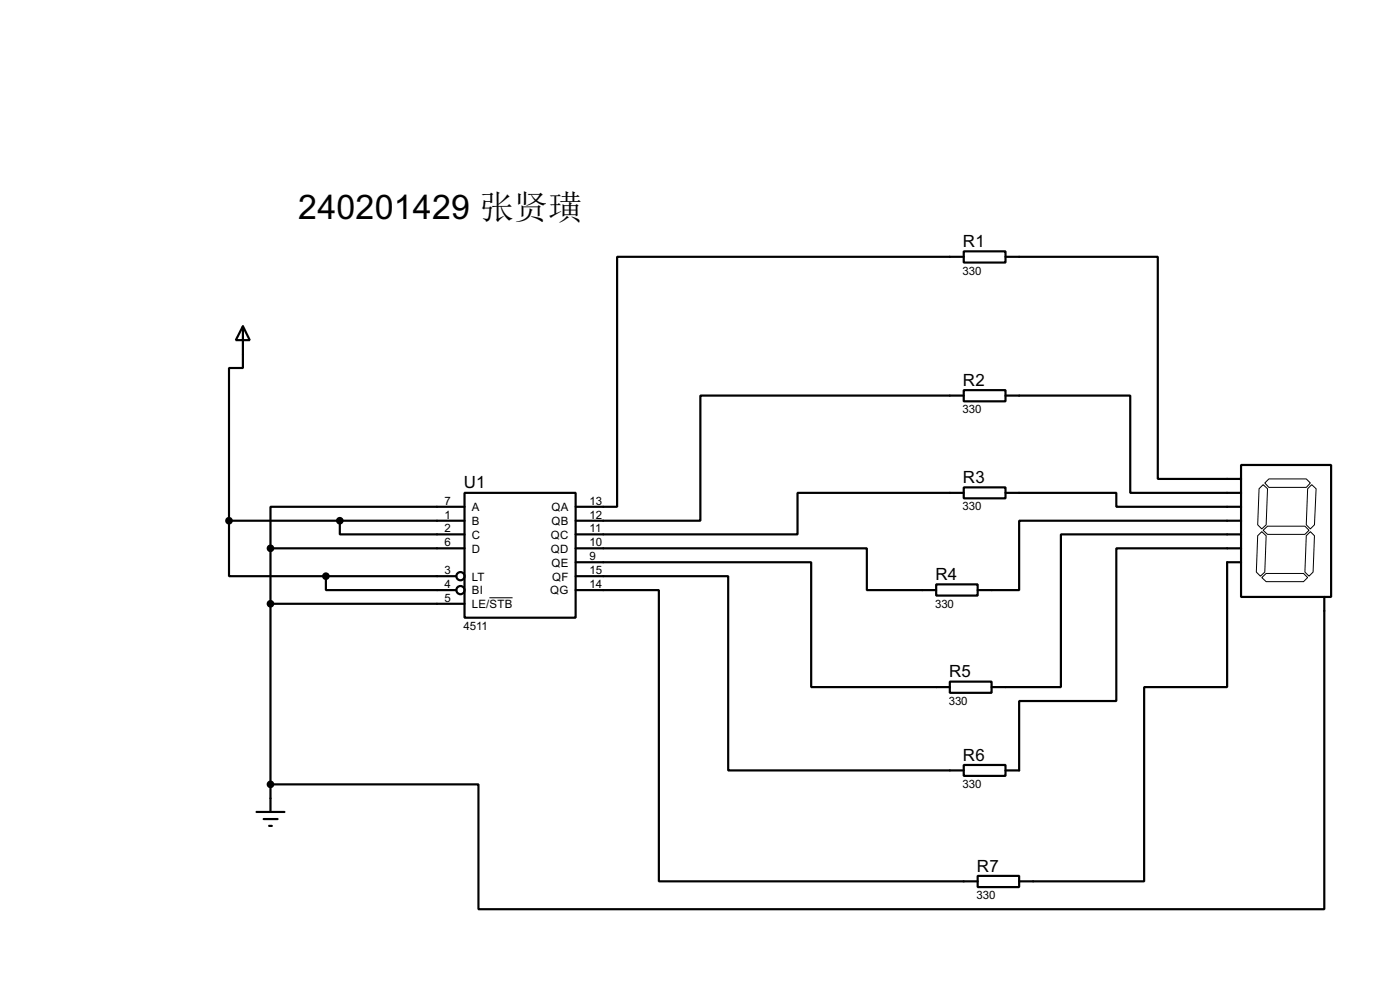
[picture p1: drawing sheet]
<svg xmlns="http://www.w3.org/2000/svg" width="256mm" height="180mm" viewBox="0 0 256 180" stroke-linecap="round" stroke-linejoin="round" font-family="sans-serif">
<g fill="none" stroke="#000" stroke-width=".4">
<path d="M44.5 59.7l1.3 2.6h-2.6zM44.5 59.7v7.7h-2.5v27.9M176.6 46h7.6v2.1h-7.6zM176.6 47h-63.5v45.8h-7.6M184.2 47h27.9v40.7h15.3M176.6 71.4h7.6v2.1h-7.6zM176.6 72.4h-48.3v22.9h-22.8M184.2 72.4h22.9v17.8h20.3M42 95.3v10.2h17.7M42 95.3h43.1M62.3 95.3v2.5h22.8M85.1 90.2h20.4v22.9h-20.4z"/>
<path d="M85.1 92.8h-35.5v7.6M176.6 89.2h7.6v2h-7.6zM176.6 90.2h-30.5v7.6h-40.6M184.2 90.2h20.3v2.6h22.9M227.4 85.1h16.5v24.2h-16.5zM227.4 95.3h-40.7v12.7h-7.6M227.4 97.8h-33v28h-12.7M49.6 100.4h35.5M49.6 100.4v48.2M49.6 110.5h35.5M59.7 105.5v2.5h23.9M59.7 105.5h23.9"/>
<path d="M105.5 100.4h53.3v7.6h12.7M105.5 102.9h43.1v22.9h25.4M105.5 105.5h27.9v35.5h43.2M105.5 108h15.2v53.3h58.4M171.5 107h7.6v2h-7.6zM227.4 100.4h-22.9v27.9h-17.8v12.7h-2.5M227.4 102.9h-2.6v22.9h-15.2v35.5h-22.9M242.6 109.3v57.1h-154.9v-22.8h-38.1M174 124.8h7.7v2h-7.7zM47 148.6h5.1M48.3 149.9h2.6M49.3 151.2h.5"/>
<path d="M176.6 140h7.6v2h-7.6zM179.1 160.3h7.6v2.1h-7.6z"/>
<circle cx="84.3" cy="105.5" r=".75"/>
<circle cx="84.3" cy="108" r=".75"/>
</g>
<path d="M230.4 98.1l.8-.8 .8 .8-.3 6.6-.8 .8-.7-.8zM230.7 89.5l.7-.8 .8 .8-.2 6.6-.8 .7-.8-.7zM231.4 97.1l.8-.8h6.9l.7 .8-.7 .7h-6.9zM231.7 88.4l.8-.7h6.8l.8 .7-.8 .8h-6.8zM239.3 98.1l.8-.8 .7 .8-.2 6.6-.8 .8-.7-.8zM239.6 89.5l.7-.8 .8 .8-.3 6.6-.7 .7-.8-.7zM89.7 109.4h4.2M231.2 105.7l.8-.7h6.8l.8 .7-.8 .8h-6.8z" fill="none" stroke="#000" stroke-width=".18"/>
<g fill="#000" stroke="#000" stroke-width=".4">
<circle cx="41.9" cy="95.3" r=".5"/>
<circle cx="62.2" cy="95.3" r=".5"/>
<circle cx="49.5" cy="110.5" r=".5"/>
<circle cx="49.5" cy="100.4" r=".5"/>
<circle cx="59.7" cy="105.5" r=".5"/>
<circle cx="49.5" cy="143.6" r=".5"/>
</g>
<text font-size="7" x="54.7" y="40">240201429 张贤璜</text>
<g font-size="3.5">
<text x="176.4" y="45.2">R1</text>
<text x="176.4" y="70.6">R2</text>
<text x="85" y="89.4">U1</text>
<text x="176.4" y="88.4">R3</text>
<text x="171.4" y="106.2">R4</text>
<text x="173.9" y="124">R5</text>
<text x="176.4" y="139.2">R6</text>
<text x="179" y="159.5">R7</text>
</g>
<g font-size="2.4">
<text x="176.4" y="50.3">330</text>
<text x="176.4" y="75.7">330</text>
<text x="81.5" y="92.4">7</text>
<text x="81.5" y="94.9">1</text>
<text x="86.4" y="93.6">A</text>
<text x="101" y="93.6">QA</text>
<text x="108" y="92.4">13</text>
<text x="108" y="94.9">12</text>
<text x="176.4" y="93.4">330</text>
<text x="81.5" y="97.4">2</text>
<text x="81.5" y="100">6</text>
<text x="86.4" y="96.1">B</text>
<text x="86.4" y="98.6">C</text>
<text x="86.4" y="101.2">D</text>
<text x="100.9" y="98.6">QC</text>
<text x="100.9" y="101.2">QD</text>
<text x="101" y="96.1">QB</text>
<text x="108" y="97.4">11</text>
<text x="108" y="100">10</text>
<text x="81.5" y="105.1">3</text>
<text x="81.5" y="107.6">4</text>
<text x="86.4" y="106.3">LT</text>
<text x="101" y="103.7">QE</text>
<text x="101.1" y="106.3">QF</text>
<text x="108" y="102.5">9</text>
<text x="108" y="105.1">15</text>
<text x="108" y="107.6">14</text>
<text x="81.5" y="110.1">5</text>
<text x="86.4" y="108.8">BI</text>
<text x="86.4" y="111.3">LE/STB</text>
<text x="100.8" y="108.8">QG</text>
<text x="171.3" y="111.2">330</text>
<text x="84.9" y="115.3">4511</text>
<text x="173.8" y="129">330</text>
<text x="176.4" y="144.2">330</text>
<text x="178.9" y="164.6">330</text>
</g>
</svg>
